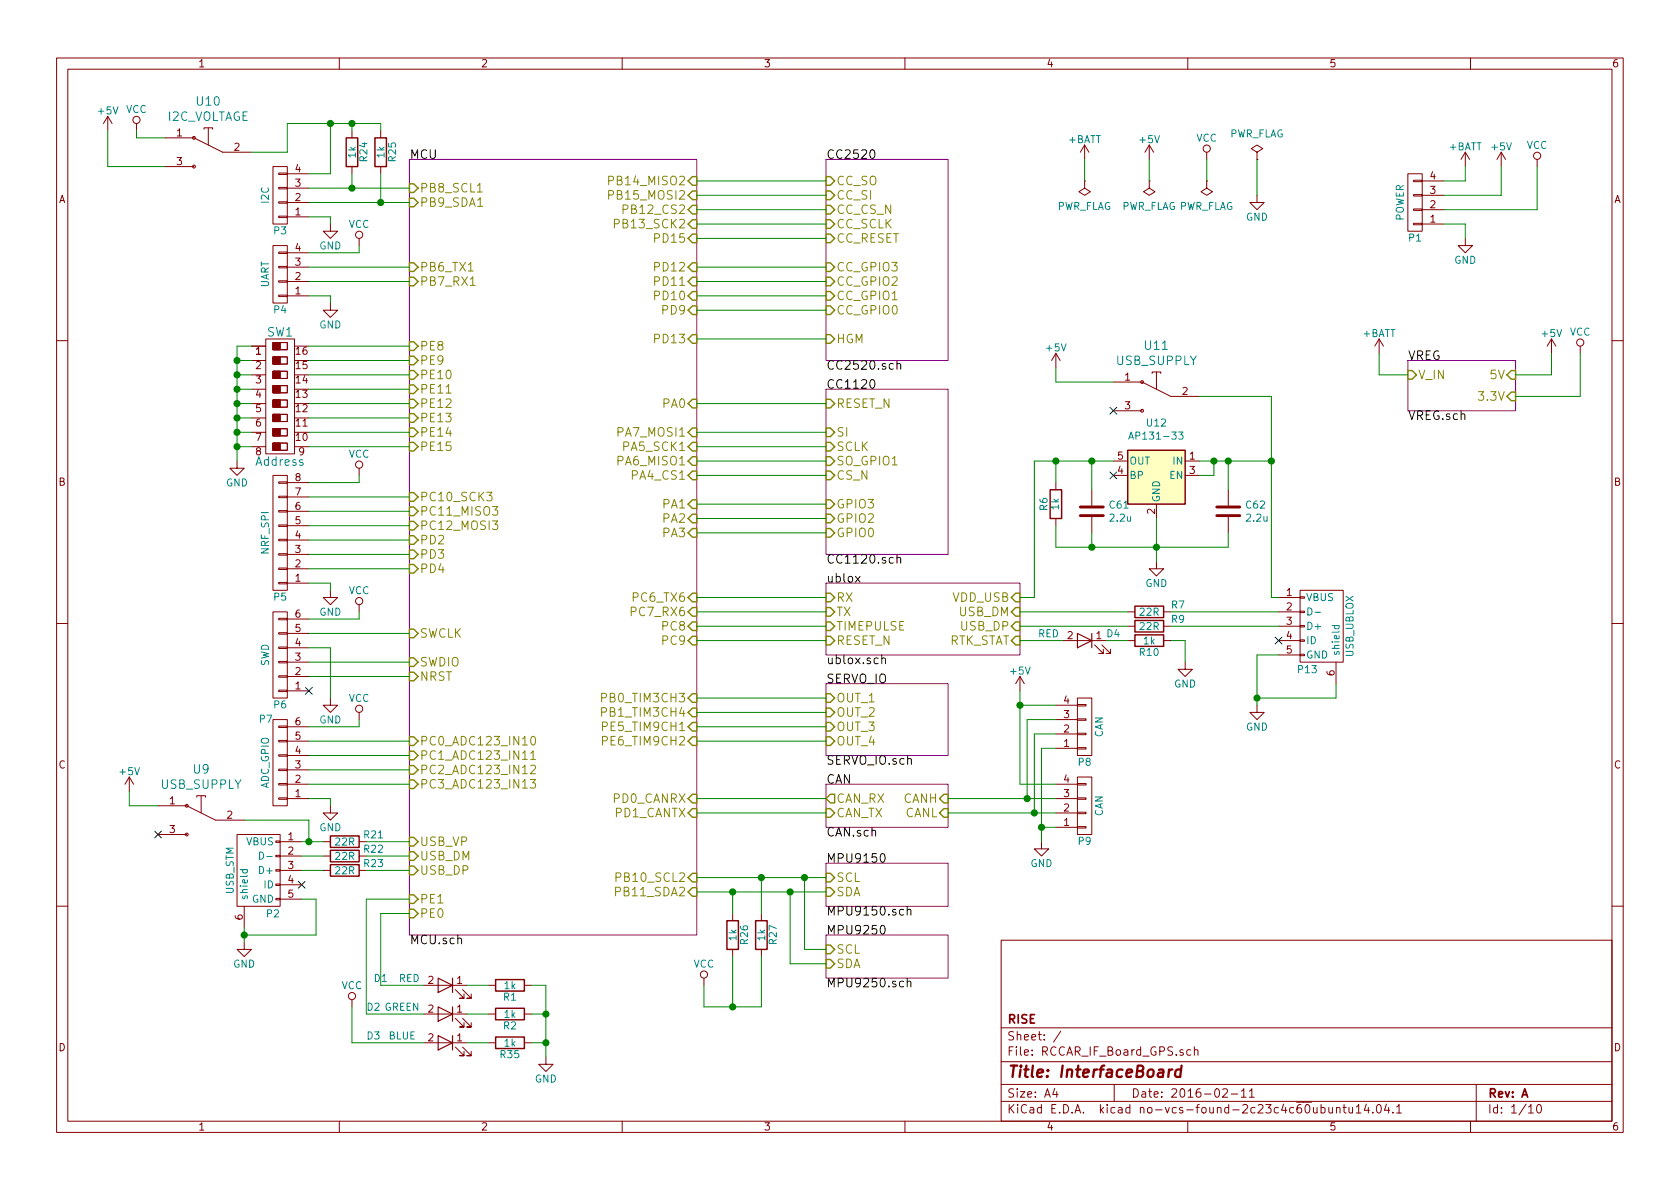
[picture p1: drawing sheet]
EESchema Schematic File Version 4
LIBS:RCCAR_IF_Board_GPS-cache
EELAYER 26 0
EELAYER END
$Descr A4 11693 8268
encoding utf-8
Sheet 1 10
Title "InterfaceBoard"
Date "2016-02-11"
Rev "A"
Comp "RISE"
Comment1 ""
Comment2 ""
Comment3 ""
Comment4 ""
$EndDescr
$Sheet
S 2850 1100 2000 5400
U 56AF137D
F0 "MCU" 60
F1 "MCU.sch" 60
F2 "USB_VP" I L 2850 5850 60 
F3 "USB_DM" I L 2850 5950 60 
F4 "USB_DP" I L 2850 6050 60 
F5 "NRST" I L 2850 4700 60 
F6 "SWDIO" I L 2850 4600 60 
F7 "SWCLK" I L 2850 4400 60 
F8 "PC0_ADC123_IN10" I L 2850 5150 60 
F9 "PC1_ADC123_IN11" I L 2850 5250 60 
F10 "PC2_ADC123_IN12" I L 2850 5350 60 
F11 "PC3_ADC123_IN13" I L 2850 5450 60 
F12 "PB13_SCK2" I R 4850 1550 60 
F13 "PB14_MISO2" I R 4850 1250 60 
F14 "PB15_MOSI2" I R 4850 1350 60 
F15 "PB12_CS2" I R 4850 1450 60 
F16 "PD0_CANRX" I R 4850 5550 60 
F17 "PD1_CANTX" I R 4850 5650 60 
F18 "PA0" I R 4850 2800 60 
F19 "PA1" I R 4850 3500 60 
F20 "PA2" I R 4850 3600 60 
F21 "PA3" I R 4850 3700 60 
F22 "PA4_CS1" I R 4850 3300 60 
F23 "PA5_SCK1" I R 4850 3100 60 
F24 "PA6_MISO1" I R 4850 3200 60 
F25 "PA7_MOSI1" I R 4850 3000 60 
F26 "PE8" I L 2850 2400 60 
F27 "PE9" I L 2850 2500 60 
F28 "PE10" I L 2850 2600 60 
F29 "PE11" I L 2850 2700 60 
F30 "PE12" I L 2850 2800 60 
F31 "PE13" I L 2850 2900 60 
F32 "PE14" I L 2850 3000 60 
F33 "PE15" I L 2850 3100 60 
F34 "PC10_SCK3" I L 2850 3450 60 
F35 "PC11_MISO3" I L 2850 3550 60 
F36 "PC12_MOSI3" I L 2850 3650 60 
F37 "PD2" I L 2850 3750 60 
F38 "PD3" I L 2850 3850 60 
F39 "PD4" I L 2850 3950 60 
F40 "PB6_TX1" I L 2850 1850 60 
F41 "PB7_RX1" I L 2850 1950 60 
F42 "PB8_SCL1" I L 2850 1300 60 
F43 "PB9_SDA1" I L 2850 1400 60 
F44 "PD9" I R 4850 2150 60 
F45 "PD10" I R 4850 2050 60 
F46 "PD11" I R 4850 1950 60 
F47 "PD12" I R 4850 1850 60 
F48 "PD13" I R 4850 2350 60 
F49 "PD15" I R 4850 1650 60 
F50 "PE5_TIM9CH1" I R 4850 5050 60 
F51 "PE6_TIM9CH2" I R 4850 5150 60 
F52 "PB0_TIM3CH3" I R 4850 4850 60 
F53 "PB1_TIM3CH4" I R 4850 4950 60 
F54 "PE0" I L 2850 6350 60 
F55 "PE1" I L 2850 6250 60 
F56 "PB10_SCL2" I R 4850 6100 60 
F57 "PB11_SDA2" I R 4850 6200 60 
F58 "PC6_TX6" I R 4850 4150 60 
F59 "PC7_RX6" I R 4850 4250 60 
F60 "PC8" I R 4850 4350 60 
F61 "PC9" I R 4850 4450 60 
$EndSheet
$Sheet
S 5750 1100 850  1400
U 56BB39EF
F0 "CC2520" 60
F1 "CC2520.sch" 60
F2 "CC_SO" I L 5750 1250 60 
F3 "CC_SI" I L 5750 1350 60 
F4 "CC_CS_N" I L 5750 1450 60 
F5 "CC_SCLK" I L 5750 1550 60 
F6 "CC_GPIO3" I L 5750 1850 60 
F7 "CC_GPIO2" I L 5750 1950 60 
F8 "CC_GPIO1" I L 5750 2050 60 
F9 "CC_GPIO0" I L 5750 2150 60 
F10 "CC_RESET" I L 5750 1650 60 
F11 "HGM" I L 5750 2350 60 
$EndSheet
$Sheet
S 5750 2700 850  1150
U 56BC1546
F0 "CC1120" 60
F1 "CC1120.sch" 60
F2 "RESET_N" I L 5750 2800 60 
F3 "GPIO3" I L 5750 3500 60 
F4 "GPIO2" I L 5750 3600 60 
F5 "SI" I L 5750 3000 60 
F6 "SCLK" I L 5750 3100 60 
F7 "SO_GPIO1" I L 5750 3200 60 
F8 "GPIO0" I L 5750 3700 60 
F9 "CS_N" I L 5750 3300 60 
$EndSheet
$Sheet
S 9800 2500 750  350 
U 56BFB8BC
F0 "VREG" 60
F1 "VREG.sch" 60
F2 "V_IN" I L 9800 2600 60 
F3 "5V" I R 10550 2600 60 
F4 "3.3V" I R 10550 2750 60 
$EndSheet
$Comp
L RCCAR_IF_Board_GPS-rescue:CONN_01X08-RESCUE-RCCAR_IF_Board_GPS P5
U 1 1
P 1950 3700
F 0 "P5" H 1950 4150 50  0000 C CNN
F 1 "NRF_SPI" V 2050 3700 50  0000 C CNN
F 2 "w_conn_jst-ph:b8b-ph-kl" H 1950 3700 60  0001 C CNN
F 3 "" H 1950 3700 60  0000 C CNN
	1    1950 3700
	-1   0    0    1   
$EndComp
$Comp
L RCCAR_IF_Board_GPS-rescue:CONN_01X04-RESCUE-RCCAR_IF_Board_GPS P3
U 1 1
P 1950 1350
F 0 "P3" H 1950 1600 50  0000 C CNN
F 1 "I2C" V 2050 1350 50  0000 C CNN
F 2 "w_conn_jst-ph:b4b-ph-kl" H 1950 1350 60  0001 C CNN
F 3 "" H 1950 1350 60  0000 C CNN
	1    1950 1350
	-1   0    0    1   
$EndComp
$Comp
L RCCAR_IF_Board_GPS-rescue:CONN_01X04-RESCUE-RCCAR_IF_Board_GPS P4
U 1 1
P 1950 1900
F 0 "P4" H 1950 2150 50  0000 C CNN
F 1 "UART" V 2050 1900 50  0000 C CNN
F 2 "w_conn_jst-ph:b4b-ph-kl" H 1950 1900 60  0001 C CNN
F 3 "" H 1950 1900 60  0000 C CNN
	1    1950 1900
	-1   0    0    1   
$EndComp
$Comp
L dips-s:DIPS_08 SW1
U 1 1
P 1950 2750
F 0 "SW1" V 1500 2750 60  0000 C CNN
F 1 "Address" V 2400 2750 60  0000 C CNN
F 2 "crf1:SW_DIP_SMD_x8_Slide" H 1950 2750 60  0001 C CNN
F 3 "" H 1950 2750 60  0000 C CNN
	1    1950 2750
	0    1    1    0   
$EndComp
$Sheet
S 5750 4750 850  500 
U 56C0539F
F0 "SERVO_IO" 60
F1 "SERVO_IO.sch" 60
F2 "OUT_1" I L 5750 4850 60 
F3 "OUT_2" I L 5750 4950 60 
F4 "OUT_3" I L 5750 5050 60 
F5 "OUT_4" I L 5750 5150 60 
$EndSheet
$Comp
L RCCAR_IF_Board_GPS-rescue:CONN_01X06-RESCUE-RCCAR_IF_Board_GPS P6
U 1 1
P 1950 4550
F 0 "P6" H 1950 4900 50  0000 C CNN
F 1 "SWD" V 2050 4550 50  0000 C CNN
F 2 "w_conn_jst-ph:b6b-ph-kl" H 1950 4550 60  0001 C CNN
F 3 "" H 1950 4550 60  0000 C CNN
	1    1950 4550
	-1   0    0    1   
$EndComp
NoConn ~ 2150 4800
$Sheet
S 5750 5450 850  300 
U 56C0B65C
F0 "CAN" 60
F1 "CAN.sch" 60
F2 "CAN_RX" O L 5750 5550 60 
F3 "CAN_TX" I L 5750 5650 60 
F4 "CANH" I R 6600 5550 60 
F5 "CANL" I R 6600 5650 60 
$EndSheet
$Comp
L RCCAR_IF_Board_GPS-rescue:CONN_01X04-RESCUE-RCCAR_IF_Board_GPS P9
U 1 1
P 7550 5600
F 0 "P9" H 7550 5850 50  0000 C CNN
F 1 "CAN" V 7650 5600 50  0000 C CNN
F 2 "w_conn_jst-ph:b4b-ph-kl" H 7550 5600 60  0001 C CNN
F 3 "" H 7550 5600 60  0000 C CNN
	1    7550 5600
	1    0    0    1   
$EndComp
$Comp
L RCCAR_IF_Board_GPS-rescue:CONN_01X04-RESCUE-RCCAR_IF_Board_GPS P8
U 1 1
P 7550 5050
F 0 "P8" H 7550 5300 50  0000 C CNN
F 1 "CAN" V 7650 5050 50  0000 C CNN
F 2 "w_conn_jst-ph:b4b-ph-kl" H 7550 5050 60  0001 C CNN
F 3 "" H 7550 5050 60  0000 C CNN
	1    7550 5050
	1    0    0    1   
$EndComp
$Comp
L power:GND #PWR01
U 1 1
P 7250 5850
F 0 "#PWR01" H 7250 5600 50  0001 C CNN
F 1 "GND" H 7250 5700 50  0000 C CNN
F 2 "" H 7250 5850 60  0000 C CNN
F 3 "" H 7250 5850 60  0000 C CNN
	1    7250 5850
	1    0    0    -1  
$EndComp
$Comp
L power:+5V #PWR02
U 1 1
P 7100 4800
F 0 "#PWR02" H 7100 4650 50  0001 C CNN
F 1 "+5V" H 7100 4940 50  0000 C CNN
F 2 "" H 7100 4800 60  0000 C CNN
F 3 "" H 7100 4800 60  0000 C CNN
	1    7100 4800
	1    0    0    -1  
$EndComp
$Comp
L power:+5V #PWR03
U 1 1
P 10800 2450
F 0 "#PWR03" H 10800 2300 50  0001 C CNN
F 1 "+5V" H 10800 2590 50  0000 C CNN
F 2 "" H 10800 2450 60  0000 C CNN
F 3 "" H 10800 2450 60  0000 C CNN
	1    10800 2450
	1    0    0    -1  
$EndComp
$Comp
L power:VCC #PWR04
U 1 1
P 11000 2450
F 0 "#PWR04" H 11000 2300 50  0001 C CNN
F 1 "VCC" H 11000 2600 50  0000 C CNN
F 2 "" H 11000 2450 60  0000 C CNN
F 3 "" H 11000 2450 60  0000 C CNN
	1    11000 2450
	1    0    0    -1  
$EndComp
$Comp
L RCCAR_IF_Board_GPS-rescue:CONN_01X04-RESCUE-RCCAR_IF_Board_GPS P1
U 1 1
P 9850 1400
F 0 "P1" H 9850 1650 50  0000 C CNN
F 1 "POWER" V 9950 1400 50  0000 C CNN
F 2 "w_conn_jst-ph:b4b-ph-kl" H 9850 1400 60  0001 C CNN
F 3 "" H 9850 1400 60  0000 C CNN
	1    9850 1400
	-1   0    0    1   
$EndComp
$Comp
L power:+BATT #PWR05
U 1 1
P 9600 2450
F 0 "#PWR05" H 9600 2300 50  0001 C CNN
F 1 "+BATT" H 9600 2590 50  0000 C CNN
F 2 "" H 9600 2450 60  0000 C CNN
F 3 "" H 9600 2450 60  0000 C CNN
	1    9600 2450
	1    0    0    -1  
$EndComp
$Comp
L power:+BATT #PWR06
U 1 1
P 10200 1150
F 0 "#PWR06" H 10200 1000 50  0001 C CNN
F 1 "+BATT" H 10200 1290 50  0000 C CNN
F 2 "" H 10200 1150 60  0000 C CNN
F 3 "" H 10200 1150 60  0000 C CNN
	1    10200 1150
	1    0    0    -1  
$EndComp
$Comp
L power:+5V #PWR07
U 1 1
P 10450 1150
F 0 "#PWR07" H 10450 1000 50  0001 C CNN
F 1 "+5V" H 10450 1290 50  0000 C CNN
F 2 "" H 10450 1150 60  0000 C CNN
F 3 "" H 10450 1150 60  0000 C CNN
	1    10450 1150
	1    0    0    -1  
$EndComp
$Comp
L power:VCC #PWR08
U 1 1
P 10700 1150
F 0 "#PWR08" H 10700 1000 50  0001 C CNN
F 1 "VCC" H 10700 1300 50  0000 C CNN
F 2 "" H 10700 1150 60  0000 C CNN
F 3 "" H 10700 1150 60  0000 C CNN
	1    10700 1150
	1    0    0    -1  
$EndComp
$Comp
L power:GND #PWR09
U 1 1
P 10200 1650
F 0 "#PWR09" H 10200 1400 50  0001 C CNN
F 1 "GND" H 10200 1500 50  0000 C CNN
F 2 "" H 10200 1650 60  0000 C CNN
F 3 "" H 10200 1650 60  0000 C CNN
	1    10200 1650
	1    0    0    -1  
$EndComp
$Comp
L power:GND #PWR010
U 1 1
P 1700 6550
F 0 "#PWR010" H 1700 6300 50  0001 C CNN
F 1 "GND" H 1700 6400 50  0000 C CNN
F 2 "" H 1700 6550 60  0000 C CNN
F 3 "" H 1700 6550 60  0000 C CNN
	1    1700 6550
	1    0    0    -1  
$EndComp
NoConn ~ 2100 6150
$Comp
L RCCAR_IF_Board_GPS-rescue:CONN_01X06-RESCUE-RCCAR_IF_Board_GPS P7
U 1 1
P 1950 5300
F 0 "P7" H 2050 5000 50  0000 C CNN
F 1 "ADC_GPIO" V 2050 5300 50  0000 C CNN
F 2 "w_conn_jst-ph:b6b-ph-kl" H 1950 5300 60  0001 C CNN
F 3 "" H 1950 5300 60  0000 C CNN
	1    1950 5300
	-1   0    0    1   
$EndComp
$Comp
L power:GND #PWR011
U 1 1
P 2300 5600
F 0 "#PWR011" H 2300 5350 50  0001 C CNN
F 1 "GND" H 2300 5450 50  0000 C CNN
F 2 "" H 2300 5600 60  0000 C CNN
F 3 "" H 2300 5600 60  0000 C CNN
	1    2300 5600
	1    0    0    -1  
$EndComp
$Comp
L power:GND #PWR012
U 1 1
P 2300 4850
F 0 "#PWR012" H 2300 4600 50  0001 C CNN
F 1 "GND" H 2300 4700 50  0000 C CNN
F 2 "" H 2300 4850 60  0000 C CNN
F 3 "" H 2300 4850 60  0000 C CNN
	1    2300 4850
	1    0    0    -1  
$EndComp
$Comp
L power:GND #PWR013
U 1 1
P 2300 2100
F 0 "#PWR013" H 2300 1850 50  0001 C CNN
F 1 "GND" H 2300 1950 50  0000 C CNN
F 2 "" H 2300 2100 60  0000 C CNN
F 3 "" H 2300 2100 60  0000 C CNN
	1    2300 2100
	1    0    0    -1  
$EndComp
$Comp
L power:VCC #PWR014
U 1 1
P 2500 5000
F 0 "#PWR014" H 2500 4850 50  0001 C CNN
F 1 "VCC" H 2500 5150 50  0000 C CNN
F 2 "" H 2500 5000 60  0000 C CNN
F 3 "" H 2500 5000 60  0000 C CNN
	1    2500 5000
	1    0    0    -1  
$EndComp
$Comp
L power:VCC #PWR015
U 1 1
P 2500 1700
F 0 "#PWR015" H 2500 1550 50  0001 C CNN
F 1 "VCC" H 2500 1850 50  0000 C CNN
F 2 "" H 2500 1700 60  0000 C CNN
F 3 "" H 2500 1700 60  0000 C CNN
	1    2500 1700
	1    0    0    -1  
$EndComp
$Comp
L power:GND #PWR016
U 1 1
P 2300 1550
F 0 "#PWR016" H 2300 1300 50  0001 C CNN
F 1 "GND" H 2300 1400 50  0000 C CNN
F 2 "" H 2300 1550 60  0000 C CNN
F 3 "" H 2300 1550 60  0000 C CNN
	1    2300 1550
	1    0    0    -1  
$EndComp
$Comp
L power:VCC #PWR017
U 1 1
P 950 900
F 0 "#PWR017" H 950 750 50  0001 C CNN
F 1 "VCC" H 950 1050 50  0000 C CNN
F 2 "" H 950 900 60  0000 C CNN
F 3 "" H 950 900 60  0000 C CNN
	1    950  900 
	1    0    0    -1  
$EndComp
$Comp
L power:VCC #PWR018
U 1 1
P 2500 4250
F 0 "#PWR018" H 2500 4100 50  0001 C CNN
F 1 "VCC" H 2500 4400 50  0000 C CNN
F 2 "" H 2500 4250 60  0000 C CNN
F 3 "" H 2500 4250 60  0000 C CNN
	1    2500 4250
	1    0    0    -1  
$EndComp
$Comp
L power:GND #PWR019
U 1 1
P 2300 4100
F 0 "#PWR019" H 2300 3850 50  0001 C CNN
F 1 "GND" H 2300 3950 50  0000 C CNN
F 2 "" H 2300 4100 60  0000 C CNN
F 3 "" H 2300 4100 60  0000 C CNN
	1    2300 4100
	1    0    0    -1  
$EndComp
$Comp
L power:VCC #PWR020
U 1 1
P 2500 3300
F 0 "#PWR020" H 2500 3150 50  0001 C CNN
F 1 "VCC" H 2500 3450 50  0000 C CNN
F 2 "" H 2500 3300 60  0000 C CNN
F 3 "" H 2500 3300 60  0000 C CNN
	1    2500 3300
	1    0    0    -1  
$EndComp
$Comp
L RCCAR_IF_Board_GPS-rescue:LED-RESCUE-RCCAR_IF_Board_GPS D1
U 1 1
P 3100 6850
F 0 "D1" H 3550 6900 50  0000 C CNN
F 1 "RED" H 3350 6900 50  0000 C CNN
F 2 "LEDs:LED_0603" H 3100 6850 60  0001 C CNN
F 3 "" H 3100 6850 60  0000 C CNN
	1    3100 6850
	-1   0    0    -1  
$EndComp
$Comp
L RCCAR_IF_Board_GPS-rescue:LED-RESCUE-RCCAR_IF_Board_GPS D2
U 1 1
P 3100 7050
F 0 "D2" H 3600 7100 50  0000 C CNN
F 1 "GREEN" H 3400 7100 50  0000 C CNN
F 2 "LEDs:LED_0603" H 3100 7050 60  0001 C CNN
F 3 "" H 3100 7050 60  0000 C CNN
	1    3100 7050
	-1   0    0    -1  
$EndComp
$Comp
L RCCAR_IF_Board_GPS-rescue:R-RESCUE-RCCAR_IF_Board_GPS R1
U 1 1
P 3550 6850
F 0 "R1" V 3630 6850 50  0000 C CNN
F 1 "1k" V 3550 6850 50  0000 C CNN
F 2 "Resistors_SMD:R_0603" V 3480 6850 30  0001 C CNN
F 3 "" H 3550 6850 30  0000 C CNN
	1    3550 6850
	0    -1   1    0   
$EndComp
$Comp
L RCCAR_IF_Board_GPS-rescue:R-RESCUE-RCCAR_IF_Board_GPS R2
U 1 1
P 3550 7050
F 0 "R2" V 3630 7050 50  0000 C CNN
F 1 "1k" V 3550 7050 50  0000 C CNN
F 2 "Resistors_SMD:R_0603" V 3480 7050 30  0001 C CNN
F 3 "" H 3550 7050 30  0000 C CNN
	1    3550 7050
	0    -1   1    0   
$EndComp
$Comp
L power:GND #PWR021
U 1 1
P 3800 7350
F 0 "#PWR021" H 3800 7100 50  0001 C CNN
F 1 "GND" H 3800 7200 50  0000 C CNN
F 2 "" H 3800 7350 60  0000 C CNN
F 3 "" H 3800 7350 60  0000 C CNN
	1    3800 7350
	-1   0    0    -1  
$EndComp
$Comp
L power:PWR_FLAG #FLG022
U 1 1
P 7550 1250
F 0 "#FLG022" H 7550 1345 50  0001 C CNN
F 1 "PWR_FLAG" H 7550 1430 50  0000 C CNN
F 2 "" H 7550 1250 60  0000 C CNN
F 3 "" H 7550 1250 60  0000 C CNN
	1    7550 1250
	-1   0    0    1   
$EndComp
$Comp
L power:PWR_FLAG #FLG023
U 1 1
P 8000 1250
F 0 "#FLG023" H 8000 1345 50  0001 C CNN
F 1 "PWR_FLAG" H 8000 1430 50  0000 C CNN
F 2 "" H 8000 1250 60  0000 C CNN
F 3 "" H 8000 1250 60  0000 C CNN
	1    8000 1250
	-1   0    0    1   
$EndComp
$Comp
L power:+BATT #PWR024
U 1 1
P 7550 1100
F 0 "#PWR024" H 7550 950 50  0001 C CNN
F 1 "+BATT" H 7550 1240 50  0000 C CNN
F 2 "" H 7550 1100 60  0000 C CNN
F 3 "" H 7550 1100 60  0000 C CNN
	1    7550 1100
	1    0    0    -1  
$EndComp
$Comp
L power:+5V #PWR025
U 1 1
P 8000 1100
F 0 "#PWR025" H 8000 950 50  0001 C CNN
F 1 "+5V" H 8000 1240 50  0000 C CNN
F 2 "" H 8000 1100 60  0000 C CNN
F 3 "" H 8000 1100 60  0000 C CNN
	1    8000 1100
	1    0    0    -1  
$EndComp
$Comp
L RCCAR_IF_Board_GPS-rescue:R-RESCUE-RCCAR_IF_Board_GPS R22
U 1 1
P 2400 5950
F 0 "R22" V 2350 6150 50  0000 C CNN
F 1 "22R" V 2400 5950 50  0000 C CNN
F 2 "Resistors_SMD:R_0603" V 2330 5950 30  0001 C CNN
F 3 "" H 2400 5950 30  0000 C CNN
	1    2400 5950
	0    1    1    0   
$EndComp
$Comp
L RCCAR_IF_Board_GPS-rescue:R-RESCUE-RCCAR_IF_Board_GPS R23
U 1 1
P 2400 6050
F 0 "R23" V 2350 6250 50  0000 C CNN
F 1 "22R" V 2400 6050 50  0000 C CNN
F 2 "Resistors_SMD:R_0603" V 2330 6050 30  0001 C CNN
F 3 "" H 2400 6050 30  0000 C CNN
	1    2400 6050
	0    1    1    0   
$EndComp
$Comp
L RCCAR_IF_Board_GPS-rescue:R-RESCUE-RCCAR_IF_Board_GPS R21
U 1 1
P 2400 5850
F 0 "R21" V 2350 6050 50  0000 C CNN
F 1 "22R" V 2400 5850 50  0000 C CNN
F 2 "Resistors_SMD:R_0603" V 2330 5850 30  0001 C CNN
F 3 "" H 2400 5850 30  0000 C CNN
	1    2400 5850
	0    1    1    0   
$EndComp
$Comp
L power:GND #PWR026
U 1 1
P 1650 3200
F 0 "#PWR026" H 1650 2950 50  0001 C CNN
F 1 "GND" H 1650 3050 50  0000 C CNN
F 2 "" H 1650 3200 60  0000 C CNN
F 3 "" H 1650 3200 60  0000 C CNN
	1    1650 3200
	1    0    0    -1  
$EndComp
$Comp
L power:PWR_FLAG #FLG027
U 1 1
P 8750 1100
F 0 "#FLG027" H 8750 1195 50  0001 C CNN
F 1 "PWR_FLAG" H 8750 1280 50  0000 C CNN
F 2 "" H 8750 1100 60  0000 C CNN
F 3 "" H 8750 1100 60  0000 C CNN
	1    8750 1100
	1    0    0    -1  
$EndComp
$Comp
L power:GND #PWR028
U 1 1
P 8750 1350
F 0 "#PWR028" H 8750 1100 50  0001 C CNN
F 1 "GND" H 8750 1200 50  0000 C CNN
F 2 "" H 8750 1350 60  0000 C CNN
F 3 "" H 8750 1350 60  0000 C CNN
	1    8750 1350
	1    0    0    -1  
$EndComp
$Sheet
S 5750 6000 850  300 
U 56BD11FE
F0 "MPU9150" 60
F1 "MPU9150.sch" 60
F2 "SCL" I L 5750 6100 60 
F3 "SDA" I L 5750 6200 60 
$EndSheet
$Comp
L RCCAR_IF_Board_GPS-rescue:R-RESCUE-RCCAR_IF_Board_GPS R24
U 1 1
P 2450 1050
F 0 "R24" V 2530 1050 50  0000 C CNN
F 1 "1k" V 2450 1050 50  0000 C CNN
F 2 "Resistors_SMD:R_0603" V 2380 1050 30  0001 C CNN
F 3 "" H 2450 1050 30  0000 C CNN
	1    2450 1050
	1    0    0    -1  
$EndComp
$Comp
L RCCAR_IF_Board_GPS-rescue:R-RESCUE-RCCAR_IF_Board_GPS R25
U 1 1
P 2650 1050
F 0 "R25" V 2730 1050 50  0000 C CNN
F 1 "1k" V 2650 1050 50  0000 C CNN
F 2 "Resistors_SMD:R_0603" V 2580 1050 30  0001 C CNN
F 3 "" H 2650 1050 30  0000 C CNN
	1    2650 1050
	1    0    0    -1  
$EndComp
$Comp
L RCCAR_IF_Board_GPS-rescue:R-RESCUE-RCCAR_IF_Board_GPS R27
U 1 1
P 5300 6500
F 0 "R27" V 5380 6500 50  0000 C CNN
F 1 "1k" V 5300 6500 50  0000 C CNN
F 2 "Resistors_SMD:R_0603" V 5230 6500 30  0001 C CNN
F 3 "" H 5300 6500 30  0000 C CNN
	1    5300 6500
	1    0    0    -1  
$EndComp
$Comp
L RCCAR_IF_Board_GPS-rescue:R-RESCUE-RCCAR_IF_Board_GPS R26
U 1 1
P 5100 6500
F 0 "R26" V 5180 6500 50  0000 C CNN
F 1 "1k" V 5100 6500 50  0000 C CNN
F 2 "Resistors_SMD:R_0603" V 5030 6500 30  0001 C CNN
F 3 "" H 5100 6500 30  0000 C CNN
	1    5100 6500
	1    0    0    -1  
$EndComp
$Comp
L power:VCC #PWR029
U 1 1
P 4900 6850
F 0 "#PWR029" H 4900 6700 50  0001 C CNN
F 1 "VCC" H 4900 7000 50  0000 C CNN
F 2 "" H 4900 6850 60  0000 C CNN
F 3 "" H 4900 6850 60  0000 C CNN
	1    4900 6850
	1    0    0    -1  
$EndComp
$Comp
L power:+5V #PWR030
U 1 1
P 750 900
F 0 "#PWR030" H 750 750 50  0001 C CNN
F 1 "+5V" H 750 1040 50  0000 C CNN
F 2 "" H 750 900 60  0000 C CNN
F 3 "" H 750 900 60  0000 C CNN
	1    750  900 
	1    0    0    -1  
$EndComp
$Comp
L power:+5V #PWR031
U 1 1
P 900 5500
F 0 "#PWR031" H 900 5350 50  0001 C CNN
F 1 "+5V" H 900 5640 50  0000 C CNN
F 2 "" H 900 5500 60  0000 C CNN
F 3 "" H 900 5500 60  0000 C CNN
	1    900  5500
	1    0    0    -1  
$EndComp
$Comp
L power:VCC #PWR032
U 1 1
P 8400 1100
F 0 "#PWR032" H 8400 950 50  0001 C CNN
F 1 "VCC" H 8400 1250 50  0000 C CNN
F 2 "" H 8400 1100 60  0000 C CNN
F 3 "" H 8400 1100 60  0000 C CNN
	1    8400 1100
	1    0    0    -1  
$EndComp
$Comp
L power:PWR_FLAG #FLG033
U 1 1
P 8400 1250
F 0 "#FLG033" H 8400 1345 50  0001 C CNN
F 1 "PWR_FLAG" H 8400 1430 50  0000 C CNN
F 2 "" H 8400 1250 60  0000 C CNN
F 3 "" H 8400 1250 60  0000 C CNN
	1    8400 1250
	-1   0    0    1   
$EndComp
$Comp
L RCCAR_IF_Board_GPS-rescue:LED-RESCUE-RCCAR_IF_Board_GPS D3
U 1 1
P 3100 7250
F 0 "D3" H 3600 7300 50  0000 C CNN
F 1 "BLUE" H 3400 7300 50  0000 C CNN
F 2 "LEDs:LED_0603" H 3100 7250 60  0001 C CNN
F 3 "" H 3100 7250 60  0000 C CNN
	1    3100 7250
	-1   0    0    -1  
$EndComp
$Comp
L RCCAR_IF_Board_GPS-rescue:R-RESCUE-RCCAR_IF_Board_GPS R35
U 1 1
P 3550 7250
F 0 "R35" V 3630 7250 50  0000 C CNN
F 1 "1k" V 3550 7250 50  0000 C CNN
F 2 "Resistors_SMD:R_0603" V 3480 7250 30  0001 C CNN
F 3 "" H 3550 7250 30  0000 C CNN
	1    3550 7250
	0    -1   1    0   
$EndComp
$Comp
L power:VCC #PWR034
U 1 1
P 2450 7000
F 0 "#PWR034" H 2450 6850 50  0001 C CNN
F 1 "VCC" H 2450 7150 50  0000 C CNN
F 2 "" H 2450 7000 60  0000 C CNN
F 3 "" H 2450 7000 60  0000 C CNN
	1    2450 7000
	1    0    0    -1  
$EndComp
$Comp
L RCCAR_IF_Board_GPS-rescue:USB_OTG-RESCUE-RCCAR_IF_Board_GPS P2
U 1 1
P 1800 6050
F 0 "P2" V 2100 5950 50  0000 C CNN
F 1 "USB_STM" H 1800 6250 50  0000 C CNN
F 2 "Connectors:USB_Mini-B" V 1750 5950 50  0001 C CNN
F 3 "" V 1750 5950 50  0000 C CNN
	1    1800 6050
	0    -1   1    0   
$EndComp
$Sheet
S 5750 4050 1350 500 
U 585EA27F
F0 "ublox" 60
F1 "ublox.sch" 60
F2 "TX" I L 5750 4250 60 
F3 "RX" I L 5750 4150 60 
F4 "TIMEPULSE" I L 5750 4350 60 
F5 "RESET_N" I L 5750 4450 60 
F6 "RTK_STAT" I R 7100 4450 60 
F7 "VDD_USB" I R 7100 4150 60 
F8 "USB_DP" I R 7100 4350 60 
F9 "USB_DM" I R 7100 4250 60 
$EndSheet
$Comp
L RCCAR_IF_Board_GPS-rescue:LED-RESCUE-RCCAR_IF_Board_GPS D4
U 1 1
P 7550 4450
F 0 "D4" H 7350 4500 50  0000 C CNN
F 1 "RED" H 7800 4500 50  0000 C CNN
F 2 "LEDs:LED_0603" H 7550 4450 60  0001 C CNN
F 3 "" H 7550 4450 60  0000 C CNN
	1    7550 4450
	-1   0    0    -1  
$EndComp
$Comp
L RCCAR_IF_Board_GPS-rescue:R-RESCUE-RCCAR_IF_Board_GPS R10
U 1 1
P 8000 4450
F 0 "R10" V 8080 4450 50  0000 C CNN
F 1 "1k" V 8000 4450 50  0000 C CNN
F 2 "Resistors_SMD:R_0603" V 7930 4450 30  0001 C CNN
F 3 "" H 8000 4450 30  0000 C CNN
	1    8000 4450
	0    -1   1    0   
$EndComp
$Comp
L power:GND #PWR035
U 1 1
P 8250 4600
F 0 "#PWR035" H 8250 4350 50  0001 C CNN
F 1 "GND" H 8250 4450 50  0000 C CNN
F 2 "" H 8250 4600 60  0000 C CNN
F 3 "" H 8250 4600 60  0000 C CNN
	1    8250 4600
	1    0    0    -1  
$EndComp
$Comp
L crf_1:SWITCH_SPDT U11
U 1 1
P 8050 2750
F 0 "U11" H 8050 3107 60  0000 C CNN
F 1 "USB_SUPPLY" H 8050 3001 60  0000 C CNN
F 2 "Buttons_Switches_SMD:SW_SPDT_PCM12" H 8050 2750 60  0001 C CNN
F 3 "" H 8050 2750 60  0001 C CNN
	1    8050 2750
	-1   0    0    -1  
$EndComp
$Comp
L RCCAR_IF_Board_GPS-rescue:USB_OTG-RESCUE-RCCAR_IF_Board_GPS P13
U 1 1
P 9200 4350
F 0 "P13" V 9500 4250 50  0000 C CNN
F 1 "USB_UBLOX" H 9200 4550 50  0000 C CNN
F 2 "Connectors:USB_Mini-B" V 9150 4250 50  0001 C CNN
F 3 "" V 9150 4250 50  0000 C CNN
	1    9200 4350
	0    1    1    0   
$EndComp
Wire Wire Line
	7350 4900 7100 4900
Wire Wire Line
	7100 4800 7100 4900
Wire Wire Line
	7100 5450 7350 5450
Wire Wire Line
	7350 5000 7150 5000
Wire Wire Line
	7150 5000 7150 5550
Wire Wire Line
	6600 5550 7150 5550
Wire Wire Line
	7350 5100 7200 5100
Wire Wire Line
	7200 5100 7200 5650
Wire Wire Line
	6600 5650 7200 5650
Wire Wire Line
	7350 5200 7250 5200
Wire Wire Line
	7250 5200 7250 5750
Wire Wire Line
	7250 5750 7350 5750
Connection ~ 7150 5550
Connection ~ 7200 5650
Connection ~ 7250 5750
Connection ~ 7100 4900
Wire Wire Line
	10550 2600 10800 2600
Wire Wire Line
	10800 2600 10800 2450
Wire Wire Line
	11000 2450 11000 2750
Wire Wire Line
	11000 2750 10550 2750
Wire Wire Line
	9600 2450 9600 2600
Wire Wire Line
	9600 2600 9800 2600
Wire Wire Line
	10050 1550 10200 1550
Wire Wire Line
	10200 1550 10200 1650
Wire Wire Line
	10050 1250 10200 1250
Wire Wire Line
	10200 1250 10200 1150
Wire Wire Line
	10050 1350 10450 1350
Wire Wire Line
	10450 1350 10450 1150
Wire Wire Line
	10050 1450 10700 1450
Wire Wire Line
	10700 1450 10700 1150
Wire Wire Line
	1700 6450 1700 6500
Wire Wire Line
	2100 6250 2200 6250
Wire Wire Line
	2200 6250 2200 6500
Wire Wire Line
	2200 6500 1700 6500
Connection ~ 1700 6500
Wire Wire Line
	2150 1500 2300 1500
Wire Wire Line
	2300 1500 2300 1550
Wire Wire Line
	2150 1750 2500 1750
Wire Wire Line
	2500 1750 2500 1700
Wire Wire Line
	2150 2050 2300 2050
Wire Wire Line
	2300 2050 2300 2100
Wire Wire Line
	2150 4500 2300 4500
Wire Wire Line
	2300 4500 2300 4850
Wire Wire Line
	2150 5050 2500 5050
Wire Wire Line
	2500 5050 2500 5000
Wire Wire Line
	2150 5550 2300 5550
Wire Wire Line
	2300 5550 2300 5600
Wire Wire Line
	2150 4300 2500 4300
Wire Wire Line
	2500 4300 2500 4250
Wire Wire Line
	2150 4050 2300 4050
Wire Wire Line
	2300 4050 2300 4100
Wire Wire Line
	3800 6850 3800 7050
Wire Wire Line
	3800 6850 3700 6850
Wire Wire Line
	3800 7050 3700 7050
Connection ~ 3800 7050
Wire Wire Line
	3400 6850 3250 6850
Wire Wire Line
	3400 7050 3250 7050
Wire Wire Line
	4850 5650 5750 5650
Wire Wire Line
	5750 5550 4850 5550
Wire Wire Line
	4850 5150 5750 5150
Wire Wire Line
	4850 5050 5750 5050
Wire Wire Line
	4850 4950 5750 4950
Wire Wire Line
	5750 4850 4850 4850
Wire Wire Line
	4850 3700 5750 3700
Wire Wire Line
	4850 3600 5750 3600
Wire Wire Line
	4850 3500 5750 3500
Wire Wire Line
	4850 3300 5750 3300
Wire Wire Line
	4850 3200 5750 3200
Wire Wire Line
	4850 3100 5750 3100
Wire Wire Line
	4850 3000 5750 3000
Wire Wire Line
	4850 2800 5750 2800
Wire Wire Line
	5750 1850 4850 1850
Wire Wire Line
	4850 2150 5750 2150
Wire Wire Line
	5750 2050 4850 2050
Wire Wire Line
	4850 1950 5750 1950
Wire Wire Line
	5750 1650 4850 1650
Wire Wire Line
	4850 1550 5750 1550
Wire Wire Line
	5750 1450 4850 1450
Wire Wire Line
	4850 1350 5750 1350
Wire Wire Line
	5750 1250 4850 1250
Wire Wire Line
	2150 1300 2450 1300
Wire Wire Line
	2150 1400 2650 1400
Wire Wire Line
	2150 1850 2850 1850
Wire Wire Line
	2850 1950 2150 1950
Wire Wire Line
	2150 2400 2850 2400
Wire Wire Line
	2150 2500 2850 2500
Wire Wire Line
	2150 2600 2850 2600
Wire Wire Line
	2150 2700 2850 2700
Wire Wire Line
	2150 2800 2850 2800
Wire Wire Line
	2150 2900 2850 2900
Wire Wire Line
	2150 3000 2850 3000
Wire Wire Line
	2150 3100 2850 3100
Wire Wire Line
	2150 3350 2500 3350
Wire Wire Line
	2500 3350 2500 3300
Wire Wire Line
	2150 3450 2850 3450
Wire Wire Line
	2850 3550 2150 3550
Wire Wire Line
	2150 3650 2850 3650
Wire Wire Line
	2850 3750 2150 3750
Wire Wire Line
	2150 3850 2850 3850
Wire Wire Line
	2150 3950 2850 3950
Wire Wire Line
	2150 4400 2850 4400
Wire Wire Line
	2850 4600 2150 4600
Wire Wire Line
	2150 4700 2850 4700
Wire Wire Line
	2150 5150 2850 5150
Wire Wire Line
	2850 5250 2150 5250
Wire Wire Line
	2150 5350 2850 5350
Wire Wire Line
	2850 5450 2150 5450
Wire Wire Line
	8000 1100 8000 1250
Wire Wire Line
	7550 1100 7550 1250
Wire Wire Line
	2100 5950 2250 5950
Wire Wire Line
	2100 6050 2250 6050
Wire Wire Line
	2550 5950 2850 5950
Wire Wire Line
	2550 6050 2850 6050
Wire Wire Line
	2100 5850 2150 5850
Wire Wire Line
	2550 5850 2850 5850
Wire Wire Line
	1750 2400 1650 2400
Wire Wire Line
	1650 2400 1650 2500
Wire Wire Line
	1750 2500 1650 2500
Connection ~ 1650 2500
Wire Wire Line
	1750 2600 1650 2600
Connection ~ 1650 2600
Wire Wire Line
	1650 2700 1750 2700
Connection ~ 1650 2700
Wire Wire Line
	1750 2800 1650 2800
Connection ~ 1650 2800
Wire Wire Line
	1750 2900 1650 2900
Connection ~ 1650 2900
Wire Wire Line
	1750 3000 1650 3000
Connection ~ 1650 3000
Wire Wire Line
	1750 3100 1650 3100
Connection ~ 1650 3100
Wire Wire Line
	8750 1350 8750 1100
Wire Wire Line
	2950 6850 2650 6850
Wire Wire Line
	2650 6850 2650 6350
Wire Wire Line
	2650 6350 2850 6350
Wire Wire Line
	2950 7050 2550 7050
Wire Wire Line
	2550 7050 2550 6250
Wire Wire Line
	2550 6250 2850 6250
Wire Wire Line
	4850 6100 5300 6100
Wire Wire Line
	4850 6200 5100 6200
Wire Wire Line
	2450 1200 2450 1300
Connection ~ 2450 1300
Wire Wire Line
	2650 1200 2650 1400
Connection ~ 2650 1400
Wire Wire Line
	2650 850  2650 900 
Wire Wire Line
	2000 850  2300 850 
Wire Wire Line
	2450 900  2450 850 
Connection ~ 2450 850 
Wire Wire Line
	5100 6350 5100 6200
Connection ~ 5100 6200
Wire Wire Line
	5300 6350 5300 6100
Connection ~ 5300 6100
Wire Wire Line
	4900 6850 4900 7000
Wire Wire Line
	4900 7000 5100 7000
Wire Wire Line
	5300 7000 5300 6650
Wire Wire Line
	5100 6650 5100 7000
Connection ~ 5100 7000
Wire Wire Line
	2300 850  2300 1200
Connection ~ 2300 850 
Wire Wire Line
	1150 950  950  950 
Wire Wire Line
	950  950  950  900 
Wire Wire Line
	750  900  750  1150
Wire Wire Line
	750  1150 1150 1150
Wire Wire Line
	2300 1200 2150 1200
Wire Wire Line
	900  5500 900  5600
Wire Wire Line
	900  5600 1100 5600
Wire Wire Line
	1700 5700 2150 5700
Wire Wire Line
	2150 5700 2150 5850
Connection ~ 2150 5850
Wire Wire Line
	8400 1250 8400 1100
Wire Wire Line
	3700 7250 3800 7250
Connection ~ 3800 7250
Wire Wire Line
	3400 7250 3250 7250
Wire Wire Line
	2950 7250 2450 7250
Wire Wire Line
	2450 7250 2450 7000
Wire Wire Line
	4850 2350 5750 2350
Wire Wire Line
	8250 4450 8150 4450
Wire Wire Line
	7850 4450 7700 4450
Wire Wire Line
	8250 4450 8250 4600
Wire Wire Line
	7400 4450 7100 4450
$Comp
L RCCAR_IF_Board_GPS-rescue:R-RESCUE-RCCAR_IF_Board_GPS R7
U 1 1
P 8000 4250
F 0 "R7" V 7950 4450 50  0000 C CNN
F 1 "22R" V 8000 4250 50  0000 C CNN
F 2 "Resistors_SMD:R_0603" V 7930 4250 30  0001 C CNN
F 3 "" H 8000 4250 30  0000 C CNN
	1    8000 4250
	0    1    1    0   
$EndComp
$Comp
L RCCAR_IF_Board_GPS-rescue:R-RESCUE-RCCAR_IF_Board_GPS R9
U 1 1
P 8000 4350
F 0 "R9" V 7950 4550 50  0000 C CNN
F 1 "22R" V 8000 4350 50  0000 C CNN
F 2 "Resistors_SMD:R_0603" V 7930 4350 30  0001 C CNN
F 3 "" H 8000 4350 30  0000 C CNN
	1    8000 4350
	0    1    1    0   
$EndComp
Wire Wire Line
	7100 4350 7850 4350
Wire Wire Line
	7850 4250 7100 4250
Wire Wire Line
	8150 4250 8900 4250
Wire Wire Line
	8900 4350 8150 4350
$Comp
L power:GND #PWR036
U 1 1
P 8750 4900
F 0 "#PWR036" H 8750 4650 50  0001 C CNN
F 1 "GND" H 8750 4750 50  0000 C CNN
F 2 "" H 8750 4900 60  0000 C CNN
F 3 "" H 8750 4900 60  0000 C CNN
	1    8750 4900
	1    0    0    -1  
$EndComp
Wire Wire Line
	8900 4550 8750 4550
Wire Wire Line
	8750 4550 8750 4850
Wire Wire Line
	9300 4750 9300 4850
Wire Wire Line
	9300 4850 8750 4850
Connection ~ 8750 4850
NoConn ~ 8900 4450
Wire Wire Line
	4850 4150 5750 4150
Wire Wire Line
	4850 4250 5750 4250
Wire Wire Line
	5750 4350 4850 4350
Wire Wire Line
	4850 4450 5750 4450
$Comp
L RCCAR_IF_Board_GPS-rescue:AP131-33-RESCUE-RCCAR_IF_Board_GPS U12
U 1 1
P 8050 3300
F 0 "U12" H 8050 3667 50  0000 C CNN
F 1 "AP131-33" H 8050 3576 50  0000 C CNN
F 2 "TO_SOT_Packages_SMD:SOT-23-5" H 8050 2900 50  0001 C CNN
F 3 "" H 8050 3300 50  0000 C CNN
	1    8050 3300
	-1   0    0    -1  
$EndComp
Wire Wire Line
	8350 3200 8450 3200
Wire Wire Line
	8850 2750 8850 3200
Wire Wire Line
	8850 4150 8900 4150
Wire Wire Line
	7100 4150 7200 4150
Wire Wire Line
	7200 4150 7200 3200
Wire Wire Line
	7200 3200 7350 3200
$Comp
L power:GND #PWR037
U 1 1
P 8050 3900
F 0 "#PWR037" H 8050 3650 50  0001 C CNN
F 1 "GND" H 8050 3750 50  0000 C CNN
F 2 "" H 8050 3900 60  0000 C CNN
F 3 "" H 8050 3900 60  0000 C CNN
	1    8050 3900
	1    0    0    -1  
$EndComp
Wire Wire Line
	8050 3600 8050 3800
$Comp
L RCCAR_IF_Board_GPS-rescue:C-RESCUE-RCCAR_IF_Board_GPS C62
U 1 1
P 8550 3550
F 0 "C62" H 8665 3596 50  0000 L CNN
F 1 "2.2u" H 8665 3505 50  0000 L CNN
F 2 "Capacitors_SMD:C_0603" H 8588 3400 50  0001 C CNN
F 3 "" H 8550 3550 50  0000 C CNN
	1    8550 3550
	1    0    0    -1  
$EndComp
$Comp
L RCCAR_IF_Board_GPS-rescue:C-RESCUE-RCCAR_IF_Board_GPS C61
U 1 1
P 7600 3550
F 0 "C61" H 7715 3596 50  0000 L CNN
F 1 "2.2u" H 7715 3505 50  0000 L CNN
F 2 "Capacitors_SMD:C_0603" H 7638 3400 50  0001 C CNN
F 3 "" H 7600 3550 50  0000 C CNN
	1    7600 3550
	1    0    0    -1  
$EndComp
Wire Wire Line
	7600 3400 7600 3200
Connection ~ 7600 3200
Wire Wire Line
	8550 3400 8550 3200
Connection ~ 8550 3200
Wire Wire Line
	7600 3700 7600 3800
Wire Wire Line
	7350 3800 7600 3800
Connection ~ 8050 3800
Wire Wire Line
	8550 3800 8550 3700
$Comp
L RCCAR_IF_Board_GPS-rescue:R-RESCUE-RCCAR_IF_Board_GPS R6
U 1 1
P 7350 3500
F 0 "R6" V 7430 3500 50  0000 C CNN
F 1 "1k" V 7350 3500 50  0000 C CNN
F 2 "Resistors_SMD:R_0603" V 7280 3500 30  0001 C CNN
F 3 "" H 7350 3500 30  0000 C CNN
	1    7350 3500
	-1   0    0    -1  
$EndComp
Wire Wire Line
	7350 3650 7350 3800
Connection ~ 7600 3800
Wire Wire Line
	7350 3350 7350 3200
Connection ~ 7350 3200
Wire Wire Line
	8350 3300 8450 3300
NoConn ~ 7750 3300
Wire Wire Line
	8850 2750 8350 2750
Connection ~ 8850 3200
$Comp
L power:+5V #PWR038
U 1 1
P 7350 2550
F 0 "#PWR038" H 7350 2400 50  0001 C CNN
F 1 "+5V" H 7350 2690 50  0000 C CNN
F 2 "" H 7350 2550 60  0000 C CNN
F 3 "" H 7350 2550 60  0000 C CNN
	1    7350 2550
	1    0    0    -1  
$EndComp
Wire Wire Line
	7350 2550 7350 2650
Wire Wire Line
	7350 2650 7750 2650
NoConn ~ 7750 2850
Wire Wire Line
	8450 3300 8450 3200
Connection ~ 8450 3200
$Comp
L crf_1:SWITCH_SPDT U10
U 1 1
P 1450 1050
F 0 "U10" H 1450 1407 60  0000 C CNN
F 1 "I2C_VOLTAGE" H 1450 1301 60  0000 C CNN
F 2 "Buttons_Switches_SMD:SW_SPDT_PCM12" H 1450 1050 60  0001 C CNN
F 3 "" H 1450 1050 60  0001 C CNN
	1    1450 1050
	-1   0    0    -1  
$EndComp
Wire Wire Line
	1750 1050 2000 1050
Wire Wire Line
	2000 1050 2000 850 
$Comp
L crf_1:SWITCH_SPDT U9
U 1 1
P 1400 5700
F 0 "U9" H 1400 6057 60  0000 C CNN
F 1 "USB_SUPPLY" H 1400 5951 60  0000 C CNN
F 2 "Buttons_Switches_SMD:SW_SPDT_PCM12" H 1400 5700 60  0001 C CNN
F 3 "" H 1400 5700 60  0001 C CNN
	1    1400 5700
	-1   0    0    -1  
$EndComp
NoConn ~ 1100 5800
$Sheet
S 5750 6500 850  300 
U 59E9C71F
F0 "MPU9250" 60
F1 "MPU9250.sch" 60
F2 "SCL" I L 5750 6600 60 
F3 "SDA" I L 5750 6700 60 
$EndSheet
Wire Wire Line
	5750 6600 5600 6600
Wire Wire Line
	5600 6600 5600 6100
Connection ~ 5600 6100
Wire Wire Line
	5750 6700 5500 6700
Wire Wire Line
	5500 6700 5500 6200
Connection ~ 5500 6200
Wire Wire Line
	7150 5550 7350 5550
Wire Wire Line
	7200 5650 7350 5650
Wire Wire Line
	7250 5750 7250 5850
Wire Wire Line
	7100 4900 7100 5450
Wire Wire Line
	1700 6500 1700 6550
Wire Wire Line
	3800 7050 3800 7250
Wire Wire Line
	1650 2500 1650 2600
Wire Wire Line
	1650 2600 1650 2700
Wire Wire Line
	1650 2700 1650 2800
Wire Wire Line
	1650 2800 1650 2900
Wire Wire Line
	1650 2900 1650 3000
Wire Wire Line
	1650 3000 1650 3100
Wire Wire Line
	1650 3100 1650 3200
Wire Wire Line
	2450 1300 2850 1300
Wire Wire Line
	2650 1400 2850 1400
Wire Wire Line
	2450 850  2650 850 
Wire Wire Line
	5100 6200 5500 6200
Wire Wire Line
	5300 6100 5600 6100
Wire Wire Line
	5100 7000 5300 7000
Wire Wire Line
	2300 850  2450 850 
Wire Wire Line
	2150 5850 2250 5850
Wire Wire Line
	3800 7250 3800 7350
Wire Wire Line
	8750 4850 8750 4900
Wire Wire Line
	7600 3200 7750 3200
Wire Wire Line
	8550 3200 8850 3200
Wire Wire Line
	8050 3800 8050 3900
Wire Wire Line
	8050 3800 8550 3800
Wire Wire Line
	7600 3800 8050 3800
Wire Wire Line
	7350 3200 7600 3200
Wire Wire Line
	8850 3200 8850 4150
Wire Wire Line
	8450 3200 8550 3200
Wire Wire Line
	5600 6100 5750 6100
Wire Wire Line
	5500 6200 5750 6200
$EndSCHEMATC
